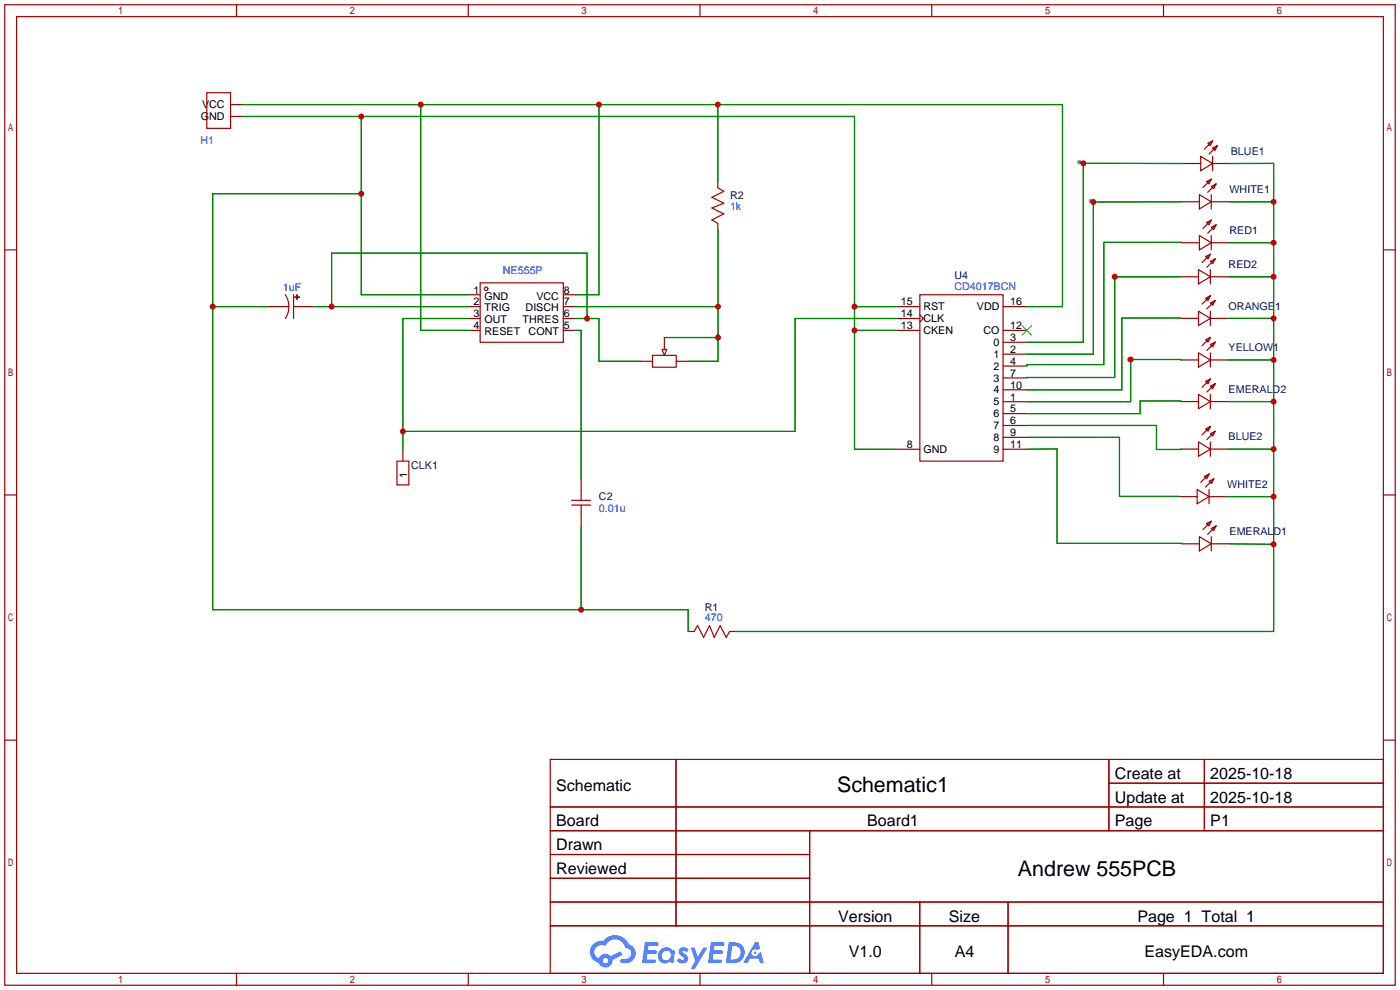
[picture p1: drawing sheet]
<svg xmlns="http://www.w3.org/2000/svg" width="299mm" height="212mm" viewBox="0 0 299 212" stroke-linecap="round" stroke-linejoin="round" font-family="sans-serif">
<g fill="#999">
<circle cx="230.7" cy="34.7" r=".51"/>
<circle cx="233.2" cy="43" r=".51"/>
<circle cx="238.2" cy="59" r=".51"/>
<circle cx="241.4" cy="76.8" r=".51"/>
</g>
<g fill="none" stroke="#a10000" stroke-width=".25">
<path d="M1 1h297.2v209.6h-297.2zM3.6 3.6h292.1v204.4h-292.1zM50.5 1v2.6M100.1 1v2.6M149.6 1v2.6M199.1 1v2.6M248.7 1v2.6M1 53.4h2.6M295.7 53.4h2.5M1 105.8h2.6M295.7 105.8h2.5M1 158.2h2.6"/>
<path d="M295.7 158.2h2.5M117.6 162.3h178.1v45.7h-178.1zM117.6 172.5h178.1M117.6 177.5h178.1M144.5 162.3v35.6M173 177.5v30.5M237 162.3v15.2M237 167.4h58.7M257.4 162.3v15.2M117.6 182.6h55.4M117.6 192.8h178.1M117.6 187.7h55.4"/>
<path d="M117.6 197.9h178.1M196.6 192.8v15.2M215.4 192.8v15.2M50.5 208v2.6M100.1 208v2.6M149.6 208v2.6M199.1 208v2.6M248.7 208v2.6"/>
</g>
<g fill="#5487ff">
<path d="M145.3 202.7a1.3 1.3 0 0 1 1.9 .3l-.4 .6a.54 .54 0 0 0-.9-.2l.1 .2a1.34 1.34 0 0 1 .9 1.8 1.47 1.47 0 0 1-2.3-.1l.5-.6 .8 .5a.31 .31 0 0 0 .4-.3 .31 .31 0 0 0-.3-.4 1.12 1.12 0 0 1-.7-1.8z"/>
<path d="M147.6 202.5h.9l.6 2 1.2-2h.9l-2.7 4.6h-.9l1-1.7z"/>
<path d="M137.8 201.4h1.7a1.31 1.31 0 0 1 1.2 .2 .4 .4 0 0 1-.3 .5l-1.8 .1-.1 .9h1.6a.4 .4 0 0 1 .4 .4 .4 .4 0 0 1-.5 .4h-1.6l-.2 1.2h1.4a.46 .46 0 0 1 .5 0 .46 .46 0 0 1 .1 .5l-.4 .2h-2.6z"/>
<path d="M151.9 201.4h1.7a1.32 1.32 0 0 1 1.2 .2 .39 .39 0 0 1-.3 .5l-1.8 .1-.1 .9h1.6a.4 .4 0 0 1 .4 .4 .4 .4 0 0 1-.4 .4h-1.7l-.2 1.2h1.4a.46 .46 0 0 1 .5 0 .46 .46 0 0 1 .1 .5l-.4 .2h-2.6z"/>
<path d="M161.3 201.4h.8l.3 1.3-.6 .4a.75 .75 0 0 0-1.1 .3 .75 .75 0 0 0 .5 1 .75 .75 0 0 0 .9-.7l.5-.2 .6 2.3h-.8l-.3-.9h-1.8l-.5 .9h-1z"/>
<path d="M155.7 201.4l-.6 4.4h1.5a2.27 2.27 0 0 0 2.6-2.2 2.27 2.27 0 0 0-2.7-2.2zM156.5 202.1a1.5 1.5 0 0 1 1.8 1.6 1.5 1.5 0 0 1-1.9 1.4h-.3z"/>
<path d="M141.2 203a1.6 1.6 0 0 0-.3 2.3 1.6 1.6 0 0 0 2.3 .2l.7 .3 .3-2.4-.1-.3-.5-.1a1.58 1.58 0 0 0-2.4 0zM141.8 203.5a.98 .98 0 0 1 1.6 .4 .98 .98 0 0 1-1.1 1.3 .94 .94 0 0 1-.9-.7 .94 .94 0 0 1 .4-1z"/>
<path d="M126.8 201.8a2.37 2.37 0 0 0 1.1 4 1.54 1.54 0 0 0 1.8 1 1.54 1.54 0 0 0 1.2-1.6l2.2-1.1-.5-.8-2 1a1.57 1.57 0 0 0-2.7 .5 1.5 1.5 0 0 1-.7-2.1 1.5 1.5 0 0 1 2.2-.5 2.23 2.23 0 0 1 2.3-1.4 2.23 2.23 0 0 1 2 1.8 1.16 1.16 0 0 1 1.2 1.1 1.16 1.16 0 0 1-1.1 1.2h-.7a.47 .47 0 0 0-.5 .4 .47 .47 0 0 0 .4 .5 2.17 2.17 0 0 0 2.5-.9 2.17 2.17 0 0 0-.3-2.7l-.8-.4a3.2 3.2 0 0 0-5.5-.7l-1.1 .1zM128.8 205.3a.6 .6 0 0 1 1.2 0 .6 .6 0 0 1-1.2 0z"/>
<circle cx="161.4" cy="203.6" r=".28"/>
</g>
<g fill="none" stroke="#a10000" stroke-width=".25">
<path d="M44.2 19.8h5.1v7.6h-5.1zM49.3 24.9h2.5M49.3 22.4h2.5M153.4 38.9v1.2l1.3 .8-2.6 1.3 2.6 1.2-2.6 1 2.6 1.3-2.6 1.3 1.3 .8v1.2M252.8 34.9h3.8M256.6 33.4l2.6 1.5-2.6 1.6zM257.9 38.8l1-.5-.5 1zM258.1 30.6l1.1-.5-.5 1zM258.9 39.8l1-.5-.5 1zM258.9 38.3l-1.8 1.8M259.2 31.6l1-.5-.5 1.1zM259.2 33.4v3.1"/>
<path d="M259.2 30.1l-1.8 1.8M259.2 34.9h3.8M259.9 39.3l-1.8 1.8M260.2 31.1l-1.8 1.8M252.3 59.2h3.8M252.5 51.9h3.8M252.5 43.1h3.8M256.1 57.6l2.6 1.6-2.6 1.5zM256.3 50.4l2.6 1.5-2.6 1.5zM256.3 41.6l2.6 1.5-2.6 1.6zM257.7 54.8l1-.5-.5 1zM257.9 47.6l1-.5-.5 1z"/>
<path d="M258.7 55.9l1-.6-.5 1.1zM258.7 57.6v3.1M258.7 54.3l-1.8 1.8M258.7 59.2h3.8M258.9 48.6l1-.5-.5 1zM258.9 41.6v3.1M258.9 50.4v3M258.9 47.1l-1.8 1.7M258.9 51.9h3.8M258.9 43.1h3.8M259.7 55.3l-1.8 1.8M259.9 48.1l-1.8 1.7"/>
<path d="M56.9 65.5h4.8M61 63l.6 1.5 .1 1M61.7 65.5l-.2 1.6-.5 1M62.7 65.5h4.4M62.7 63v5.1M63 63.5h1zM63.5 63v1zM100.1 70.6h2.5M100.1 65.5h2.5M100.1 68.1h2.5M100.1 63h2.5M102.6 60.5h17.8v12.7h-17.8z"/>
<path d="M120.4 70.6h2.5M120.4 65.5h2.5M120.4 68.1h2.5M120.4 63h2.5M136.9 77.2h2.5M139.4 75.9h5.1v2.6h-5.1zM141.5 74.7h1l-.5 1.2zM142 72.1v2.6M144.5 77.2h2.6M191.5 70.6h5.1M191.5 65.5h5.1M191.5 68.1h5.1"/>
<path d="M196.6 63h17.8v35.6h-17.8zM196.6 67.3l.8 .8-.8 .7M214.4 75.7h5.1M214.4 73.2h5.1M214.4 78.2h5.1M214.4 70.6h5.1M214.4 65.5h5.1M252.3 76.9h3.8M252.3 68h3.8M256.1 75.4l2.6 1.5-2.6 1.6zM256.1 66.5l2.6 1.5-2.6 1.6zM257.7 72.6l1-.5-.5 1z"/>
<path d="M257.7 63.7l1-.5-.5 1zM258.7 73.6l1-.5-.5 1zM258.7 64.7l1-.5-.5 1zM258.7 66.5v3.1M258.7 75.4v3.1M258.7 72.1l-1.8 1.8M258.7 76.9h3.8M258.7 63.2l-1.8 1.8M258.7 68h3.8M259.7 73.1l-1.8 1.8M259.7 64.2l-1.8 1.8M84.8 98.6h2.6v5h-2.6z"/>
<path d="M86.1 96v2.6M191.5 96h5.1M214.4 85.9h5.1M214.4 88.4h5.1M214.4 90.9h5.1M214.4 80.8h5.1M214.4 96h5.1M214.4 93.5h5.1M214.4 83.3h5.1M252.3 96h3.8M252.3 85.8h3.8M256.1 94.5l2.6 1.5-2.6 1.5z"/>
<path d="M256.1 84.3l2.6 1.5-2.6 1.5zM257.7 91.7l1-.5-.5 1zM257.7 81.5l1-.5-.5 1zM258.7 92.7l1-.5-.5 1zM258.7 82.5l1-.5-.5 1zM258.7 84.3v3M258.7 94.5v3M258.7 91.2l-1.8 1.7M258.7 96h3.8M258.7 81l-1.8 1.8M258.7 85.8h3.8M259.7 92.2l-1.8 1.8"/>
<path d="M259.7 82l-1.8 1.8M122.2 107.9h4M122.2 106.9h4M124.2 102.4v4.5M124.2 107.9v4.6M252.1 106.1h3.8M252.5 116.2h3.8M255.9 104.6l2.5 1.5-2.5 1.6zM256.3 114.7l2.6 1.5-2.6 1.5zM257.4 101.8l1-.5-.5 1zM257.9 111.9l1-.5-.5 1zM258.4 102.8l1-.5-.5 1z"/>
<path d="M258.4 104.6v3.1M258.4 101.3l-1.8 1.8M258.4 106.1h3.8M258.9 112.9l1-.5-.5 1zM258.9 114.7v3M258.9 111.4l-1.8 1.8M258.9 116.2h3.8M259.4 102.3l-1.8 1.8M259.9 112.4l-1.8 1.8M147.1 135h1.2l.8-1.3 1.3 2.5 1.2-2.5 1.1 2.5 1.2-2.5 1.3 2.5 .8-1.2h1.2"/>
<circle cx="103.9" cy="61.7" r=".38"/>
</g>
<path d="M218.4 69.6l2.1 2M220.5 69.6l-2.1 2" fill="none" stroke="#3c3" stroke-width=".25"/>
<g fill="none" stroke="#008700" stroke-width=".25">
<path d="M51.8 22.4h175.3v43.1h-7.6M51.8 24.9h130.8v71.1h8.9M77.2 24.9v38.1h22.9M89.9 22.4v48.2h10.2M128 22.4v40.6h-5.1M153.4 22.4v16.5M230.7 34.7h.8v38.5h-12M231.5 34.9h21.3M263 34.9h9.2v100.1h-115M77.2 41.4h-31.7v88.9h101.6v4.7M153.5 49v28.2h-6.4M233.2 43h.5v32.7h-14.2"/>
<path d="M238.2 59.2h14.1M238.2 59v21.7l-18.7 .1M252.5 51.9l-16.6-.1v26.1h-16.4v.3M252.5 43.1l-18.8 .1M262.5 59.2h9.7M262.7 43.1h9.5M262.7 51.9h9.5M45.5 65.5h11.4M67.1 65.5h33M70.9 65.5v-11.4h54.6v14M100.1 68.1h-14v27.9M122.9 65.5h30.6"/>
<path d="M122.9 68.1h5.1v9.1h8.9M122.9 70.6h1.3v31.8M142 72.1h11.5M182.6 65.5h8.9M182.6 70.6h8.9M191.5 68.1h-21.6v24.1h-83.8M241.4 76.8l10.9 .1M241.6 76.8v9.1h-22.1M252.3 68h-12.5v15.3h-20.3M262.5 68h9.7M262.5 76.9h9.7M219.5 90.9h27.7v5.2l5.1-.1"/>
<path d="M219.5 93.5h19.8v12.6h12.8M219.5 96l6.4-.1v20.2l26.6 .1M252.3 85.8v-.1h-8.6v2.7h-24.2M262.5 85.8h9.7M262.5 96h9.7M124.2 112.5v17.8M262.2 106.1h10M262.7 116.2l9.5 .1"/>
</g>
<g fill="#c00">
<circle cx="153.4" cy="22.4" r=".63"/>
<circle cx="128" cy="22.4" r=".63"/>
<circle cx="89.9" cy="22.4" r=".63"/>
<circle cx="182.6" cy="70.6" r=".63"/>
<circle cx="182.6" cy="65.5" r=".63"/>
<circle cx="77.2" cy="24.9" r=".63"/>
<circle cx="77.2" cy="41.4" r=".63"/>
<circle cx="45.5" cy="65.5" r=".63"/>
<circle cx="124.2" cy="130.3" r=".63"/>
<circle cx="70.9" cy="65.5" r=".63"/>
<circle cx="125.5" cy="68.1" r=".63"/>
<circle cx="86.1" cy="92.2" r=".63"/>
<circle cx="272.2" cy="43.1" r=".63"/>
<circle cx="272.2" cy="51.9" r=".63"/>
<circle cx="272.2" cy="59.2" r=".63"/>
<circle cx="272.2" cy="68" r=".63"/>
<circle cx="272.2" cy="76.9" r=".63"/>
<circle cx="272.2" cy="85.8" r=".63"/>
<circle cx="272.2" cy="96" r=".63"/>
<circle cx="272.2" cy="106.1" r=".63"/>
<circle cx="272.2" cy="116.3" r=".63"/>
<circle cx="231.5" cy="34.9" r=".64"/>
<circle cx="233.7" cy="43.2" r=".63"/>
<circle cx="238.2" cy="59.2" r=".63"/>
<circle cx="241.6" cy="76.8" r=".63"/>
<circle cx="153.5" cy="72.1" r=".63"/>
<circle cx="153.5" cy="65.5" r=".63"/>
</g>
<g font-size="4.6">
<text x="178.9" y="169.3">Schematic1</text>
<text x="217.6" y="187.1">Andrew 555PCB</text>
</g>
<g font-size="3.4">
<text x="238.3" y="166.5">Create at</text>
<text x="258.7" y="166.5">2025-10-18</text>
<text x="118.9" y="169">Schematic</text>
<text x="238.3" y="171.6">Update at</text>
<text x="258.7" y="171.6">2025-10-18</text>
<text x="118.9" y="176.6">Board</text>
<text x="185.3" y="176.6">Board1</text>
<text x="238.3" y="176.6">Page</text>
<text x="258.7" y="176.6">P1</text>
<text x="118.9" y="181.7">Drawn</text>
<text x="118.9" y="186.8">Reviewed</text>
<text x="179.1" y="197">Version</text>
<text x="202.8" y="197">Size</text>
<text x="243.1" y="197">Page 1 Total 1</text>
<text x="181.4" y="204.6">V1.0</text>
<text x="204" y="204.6">A4</text>
<text x="244.6" y="204.6">EasyEDA.com</text>
</g>
<g font-size="2.3">
<text x="43.2" y="23.2">VCC</text>
<text x="42.9" y="25.7">GND</text>
<text x="101.2" y="62.7">1</text>
<text x="101.2" y="65.3">2</text>
<text x="103.6" y="64">GND</text>
<text x="114.6" y="64">VCC</text>
<text x="120.5" y="65.3">7</text>
<text x="120.5" y="62.7">8</text>
<text x="192.5" y="65.3">15</text>
<text x="215.9" y="65.3">16</text>
<text x="101.2" y="67.8">3</text>
<text x="101.2" y="70.4">4</text>
<text x="103.6" y="66.6">TRIG</text>
<text x="103.6" y="69.1">OUT</text>
<text x="103.6" y="71.6">RESET</text>
<text x="111.7" y="69.1">THRES</text>
<text x="112.3" y="66.6">DISCH</text>
<text x="113" y="71.6">CONT</text>
<text x="120.5" y="70.4">5</text>
<text x="120.5" y="67.8">6</text>
<text x="192.5" y="67.8">14</text>
<text x="192.5" y="70.4">13</text>
<text x="197.4" y="66.3">RST</text>
<text x="197.4" y="68.8">CLK</text>
<text x="197.4" y="71.4">CKEN</text>
<text x="208.8" y="66.3">VDD</text>
<text x="210.2" y="71.4">CO</text>
<text x="215.9" y="70.4">12</text>
<text x="212.3" y="76.5">1</text>
<text x="212.3" y="73.9">0</text>
<text x="215.9" y="75.4">2</text>
<text x="215.9" y="72.9">3</text>
<text x="215.9" y="78">4</text>
<text x="212.3" y="79">2</text>
<text x="212.3" y="81.5">3</text>
<text x="215.9" y="80.5">7</text>
<text x="215.9" y="83.1">10</text>
<text x="212.3" y="86.6">5</text>
<text x="212.3" y="89.2">6</text>
<text x="212.3" y="84.1">4</text>
<text x="215.9" y="85.6">1</text>
<text x="215.9" y="88.1">5</text>
<text x="193.8" y="95.8">8</text>
<text x="212.3" y="91.7">7</text>
<text x="212.3" y="94.2">8</text>
<text x="215.9" y="90.7">6</text>
<text x="215.9" y="93.2">9</text>
<text x="215.9" y="95.8">11</text>
<text x="197.4" y="96.8">GND</text>
<text x="212.3" y="96.8">9</text>
<text x="87" y="102.2" transform="rotate(-90 87 102.2)">1</text>
</g>
<g font-size="2.3" fill="#00f">
<text x="42.8" y="30.8">H1</text>
<text x="156" y="45">1k</text>
<text x="107.5" y="58.6">NE555P</text>
<text x="60.5" y="62.1">1uF</text>
<text x="204" y="62">CD4017BCN</text>
<text x="128" y="109.5">0.01u</text>
<text x="150.6" y="132.8">470</text>
</g>
<g font-size="2.3" fill="#000080">
<text x="263.1" y="33.1">BLUE1</text>
<text x="262.8" y="41.3">WHITE1</text>
<text x="156" y="42.4">R2</text>
<text x="262.8" y="50">RED1</text>
<text x="204" y="59.7">U4</text>
<text x="262.6" y="57.3">RED2</text>
<text x="262.6" y="66.2">ORANGE1</text>
<text x="262.6" y="75.1">YELLOW1</text>
<text x="262.6" y="84">EMERALD2</text>
<text x="262.6" y="94.1">BLUE2</text>
<text x="87.9" y="100.2">CLK1</text>
<text x="128" y="107">C2</text>
<text x="262.3" y="104.3">WHITE2</text>
<text x="262.8" y="114.4">EMERALD1</text>
<text x="150.6" y="130.5">R1</text>
</g>
</svg>
